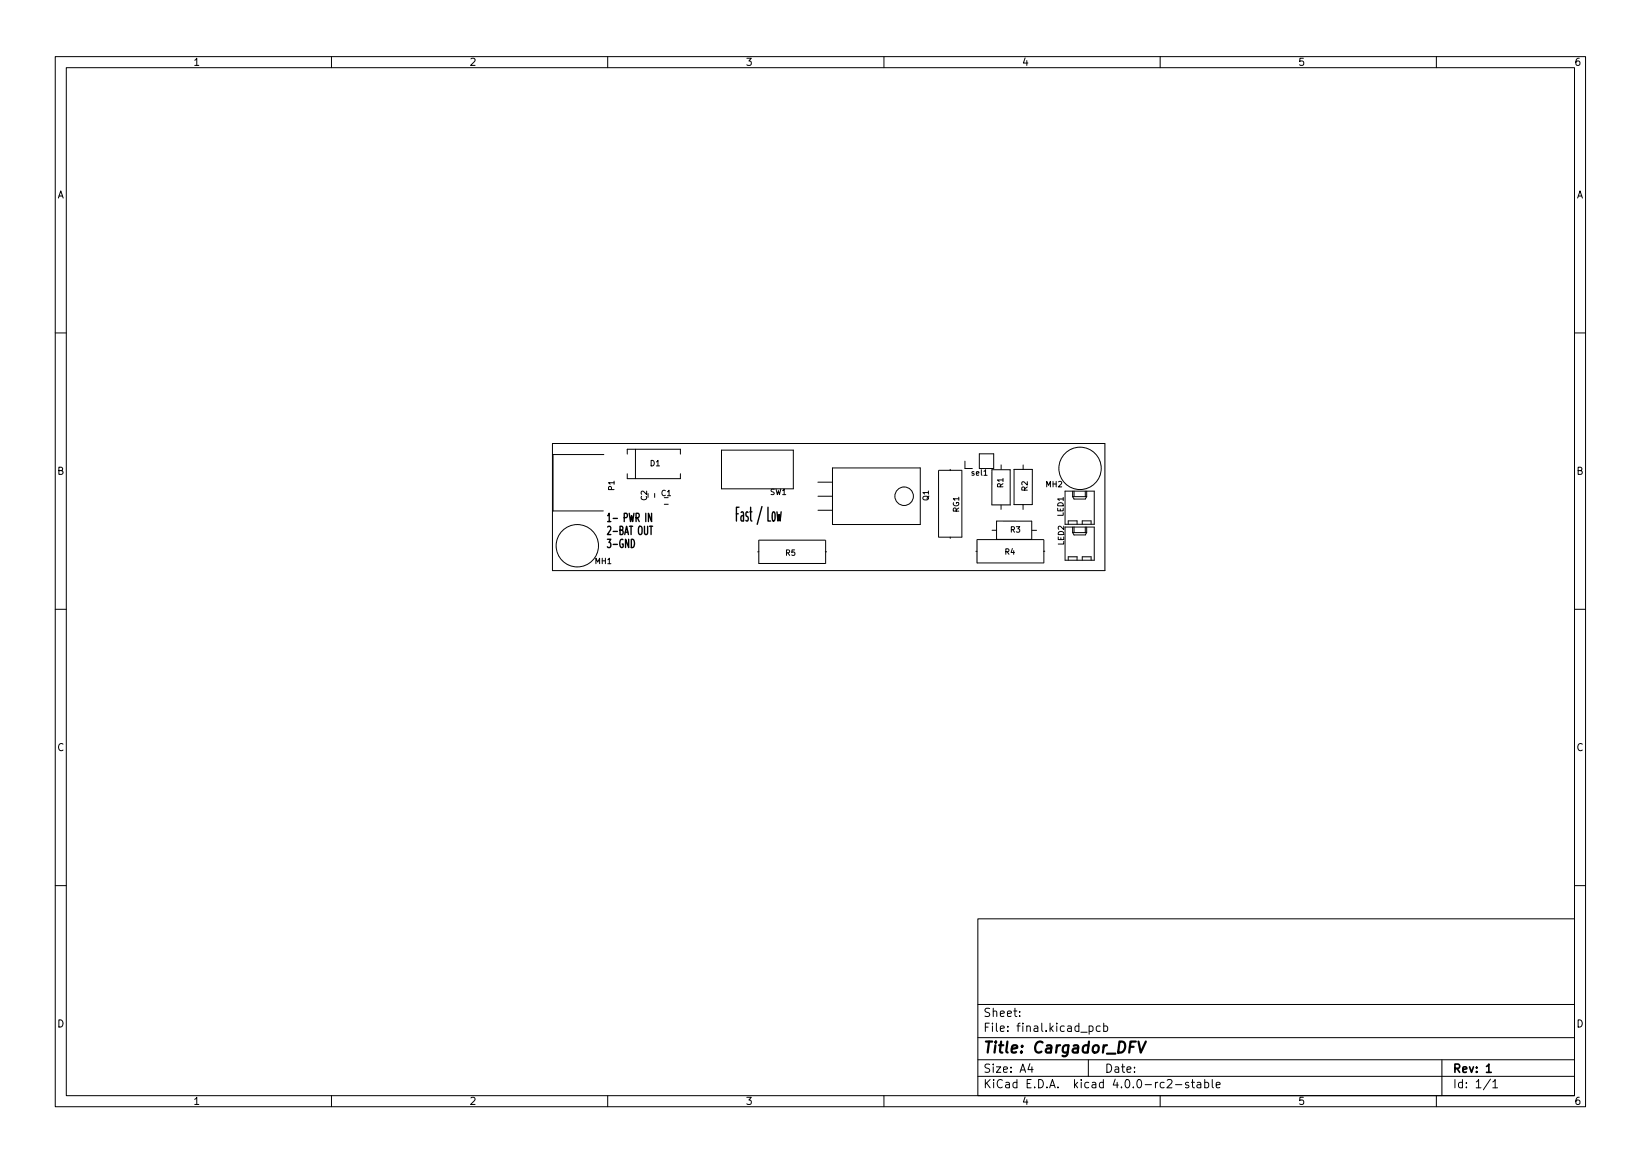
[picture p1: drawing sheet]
<svg xmlns="http://www.w3.org/2000/svg" width="297mm" height="210mm" viewBox="0 0 297 210" stroke-linecap="round" stroke-linejoin="round" font-family="sans-serif">
<g fill="none" stroke="#000" stroke-width=".18">
<path d="M10 10.2h277v190.1h-277zM12 12.2h273v186.1h-273zM60 10.2v2M110 10.2v2M160 10.2v2M210 10.2v2M260 10.2v2M10 60.2h2M285 60.2h2M100 80.2h100v23h-100zM109.3 82.2h-9.2v10.2h9.1M113.5 82.2v-.9h9.7v.9"/>
<path d="M113.5 85.7v.9h9.7v-.9M115 81.3v5.3M118.5 89.3v.7M120.2 91.2h.7M130.6 81.4h13v7h-13zM137.1 99.8h.3M137.3 97.8v4.1M137.4 97.7h12M148 87.2h2.7M148.1 89.8h2.6M149.4 99.8h.2M149.5 97.8v4.1"/>
<path d="M150.7 84.7h15.9v10.2h-15.9zM169.9 85.2v12M169.9 85.1h4.2M169.9 97.2h4.2M172 84.9v.3M172 97.2v.2M174.1 85.2v12M174.7 83.4v1.4h1.3M176.6 99.7h.3M176.9 97.7v4.1l12 .1M176.9 97.6h12M177.3 82.1h2.6v2.7h-2.6z"/>
<path d="M179.5 85v6.4h3.4v-6.4M179.6 85h3.3M179.6 95.9h.8M181.2 91.4v.8M181.2 84.1v.8M183.5 91.3h3.3M183.5 84.9h3.4v6.4M183.5 84.9v6.4M185.2 91.4v.8M185.2 84.1v.8M186.7 97.6h-6.3v-3.3h6.3l.1 3.3M186.8 96h.8"/>
<path d="M188.9 99.7h.2M189 97.7v4.1M192.8 88.9h5.3v6h-5.3zM192.8 95.4h5.3v6h-5.3zM193.4 94.9v-.7h1.6v.7M194.2 89.9h2.5M194.2 88.9v1M194.2 95.4v1M194.2 89.9l.2 .4h2l.3-.4M194.2 96.4h2.5M194.2 96.4l.2 .4h2l.3-.4M194.4 88.9v1"/>
<path d="M194.4 95.4v1M195.9 94.9v-.7h1.6v.7M196.4 88.9v1M196.4 95.4v1M196.7 88.9v1M196.7 95.4v1M10 110.2h2M137.4 102h12M193.4 101.4v-.7h1.6v.7M195.9 101.4v-.7h1.6v.7M285 110.2h2M10 160.2h2"/>
<path d="M177 166.3h108v32h-108zM285 160.2h2M60 198.3v2M110 198.3v2M160 198.3v2M177 194.8h108M177 191.8h108M177 187.8h108M177 181.8h108M184.6 183.8v.1M184.6 183v.1M186.4 192.5l-.3 1h.9"/>
<path d="M186.8 193v1M197 191.8v3M197.1 185.7l.5-.1 .3 .3v.4l-.2 .3h-.6M197.1 185.6v1.5M199.1 185.7l-.4-.1-.3 .3v.4l.2 .3h.5M199.8 185.7l.4-.1 .3 .3v.4l-.1 .3h-.6M199.8 185.1v1.5M210 198.3v2M211.3 195.5l.6-.2 .2 .2v.3l-.9 1h.9M212.8 196.3h1.1M215.1 195.9l-.3-.1-.2 .2v.3l.5 .1v.4h-.5M215.6 195.8h.6"/>
<path d="M215.9 195.3v1.3l.3 .2M216.7 195.9h.6l.1 .9M217.4 196.2l-.5 .1a.29 .29 0 0 0-.3 .2 .29 .29 0 0 0 .3 .3h.5M218.1 195.9l.4-.1 .3 .3v.4l-.2 .3h-.5M218.1 195.3v1.5M219.4 195.3v1.3l.2 .2M220.1 196.3l.8-.1-.1-.3-.4-.1-.3 .2 .1 .8h.6M260 198.3v2M261 191.8v6.5M269.8 195.3l-1.3 1.9M270.2 195.8l.4-.5v1.5M270.2 196.8h.9"/>
<circle cx="104.5" cy="98.7" r="3.8"/>
<circle cx="163.7" cy="89.8" r="1.67"/>
<circle cx="195.5" cy="84.7" r="3.8"/>
</g>
<path d="M269.1 194h.8" fill="none" stroke="#000" stroke-width=".3"/>
<path d="M206.1 188.5l.4 2 .9-2" fill="none" stroke="#000" stroke-width=".4"/>
<path d="M133.3 93h.3M133.8 91.8h-.5v2.5" fill="none" stroke="#000" stroke-width=".25"/>
<text font-size="3.5" x="133.9" y="94.4">Fast / Low</text>
<text font-size="2.8" x="178" y="190.6">Title: Cargador_DFV</text>
<g font-size="2.1">
<text x="109.8" y="94.4">1- PWR IN</text>
<text x="109.8" y="96.8">2-BAT OUT</text>
<text x="109.8" y="99.1">3-GND</text>
<text x="178" y="184">Sheet:</text>
<text x="178" y="186.7">File: final.kicad_pcb</text>
<text x="178" y="196.9">KiCad E.D.A. kicad 4.0.0-rc2-stable</text>
<text x="178" y="194.1">Size: A4</text>
<text x="200" y="194.1">Date:</text>
<text x="263" y="194.1">Rev: 1</text>
<text x="263" y="196.9">Id: 1/1</text>
</g>
<g font-size="1.8">
<text x="35" y="11.9">1</text>
<text x="85" y="11.9">2</text>
<text x="135" y="11.9">3</text>
<text x="185" y="11.9">4</text>
<text x="235" y="11.9">5</text>
<text x="285" y="11.9">6</text>
<text x="10.3" y="35.9">A</text>
<text x="285.3" y="35.9">A</text>
<text x="10.3" y="85.9">B</text>
<text x="285.3" y="85.9">B</text>
<text x="10.3" y="135.9">C</text>
<text x="285.3" y="135.9">C</text>
<text x="10.3" y="185.9">D</text>
<text x="285.3" y="185.9">D</text>
<text x="35" y="199.9">1</text>
<text x="85" y="199.9">2</text>
<text x="135" y="199.9">3</text>
<text x="185" y="199.9">4</text>
<text x="235" y="199.9">5</text>
<text x="285" y="199.9">6</text>
</g>
<g font-size="1.4">
<text x="111.2" y="88.7" transform="rotate(-90 111.2 88.7)">P1</text>
<text x="117.7" y="84.3">D1</text>
<text x="119.7" y="89.7">C1</text>
<text x="139.4" y="89.5">SW1</text>
<text x="175.9" y="86">sel1</text>
<text x="181.6" y="88.2" transform="rotate(-90 181.6 88.2)">R1</text>
<text x="186" y="88.8" transform="rotate(-90 186 88.8)">R2</text>
<text x="189.3" y="88.1">MH2</text>
<text x="117.1" y="90.5" transform="rotate(-90 117.1 90.5)">C2</text>
<text x="168.1" y="90.6" transform="rotate(-90 168.1 90.6)">Q1</text>
<text x="173.6" y="92.7" transform="rotate(-90 173.6 92.7)">RG1</text>
<text x="192.5" y="93.4" transform="rotate(-90 192.5 93.4)">LED1</text>
<text x="142.2" y="100.5">R5</text>
<text x="181.9" y="100.3">R4</text>
<text x="182.9" y="96.3">R3</text>
<text x="192.6" y="98.6" transform="rotate(-90 192.6 98.6)">LED2</text>
<text x="107.7" y="102">MH1</text>
</g>
</svg>
